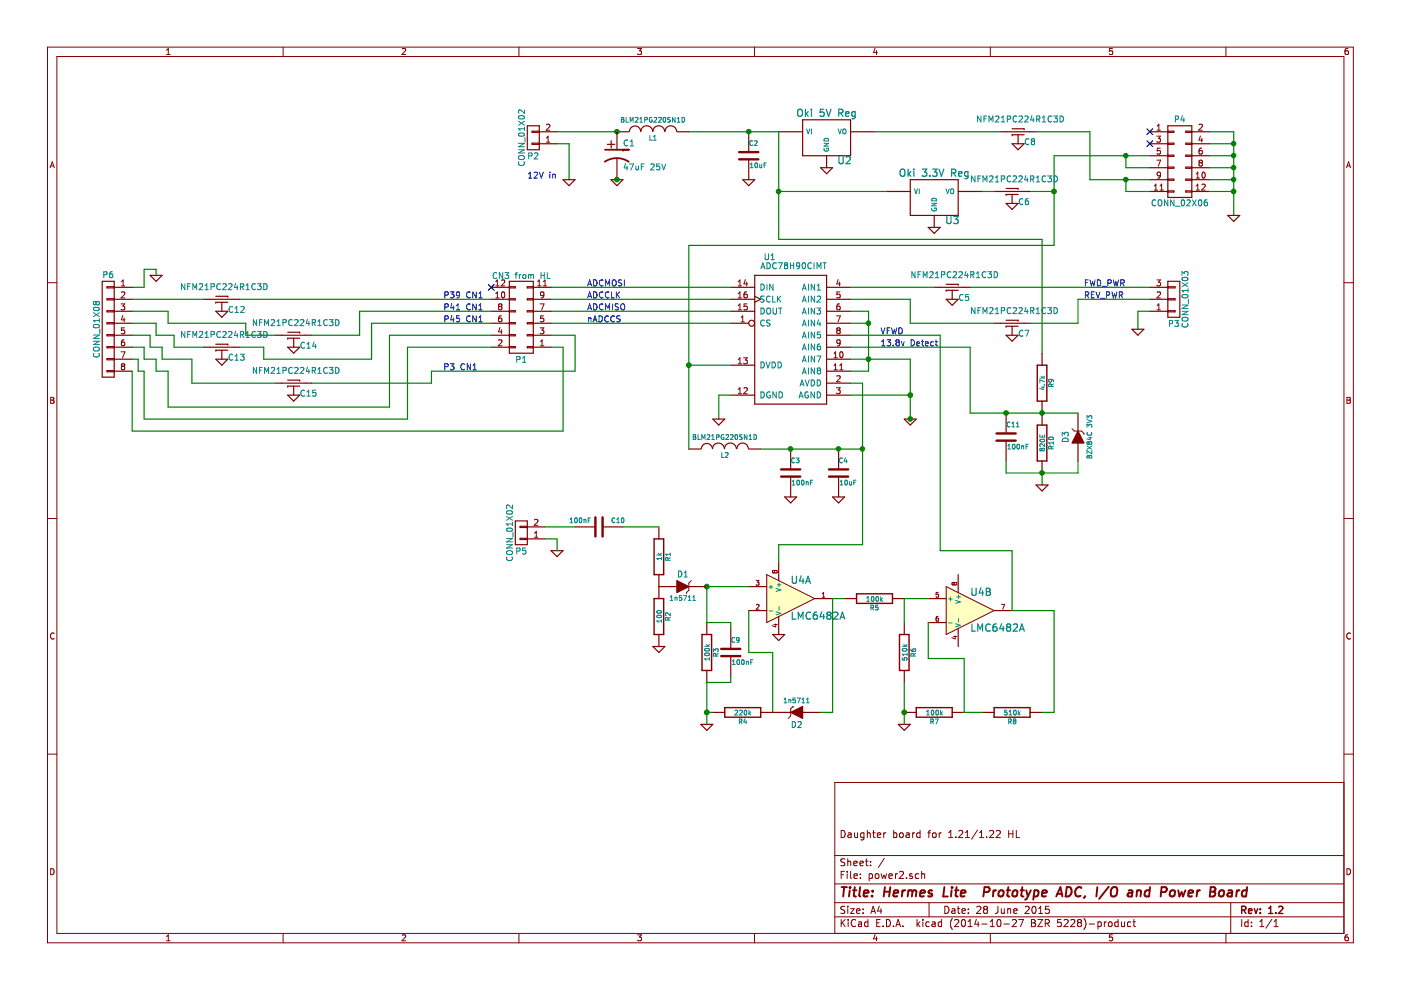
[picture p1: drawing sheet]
EESchema Schematic File Version 2
LIBS:power
LIBS:device
LIBS:transistors
LIBS:conn
LIBS:linear
LIBS:regul
LIBS:74xx
LIBS:cmos4000
LIBS:adc-dac
LIBS:memory
LIBS:xilinx
LIBS:special
LIBS:microcontrollers
LIBS:dsp
LIBS:microchip
LIBS:analog_switches
LIBS:motorola
LIBS:texas
LIBS:intel
LIBS:audio
LIBS:interface
LIBS:digital-audio
LIBS:philips
LIBS:display
LIBS:cypress
LIBS:siliconi
LIBS:opto
LIBS:atmel
LIBS:contrib
LIBS:valves
LIBS:hermeslite
LIBS:w_device
LIBS:power2-cache
EELAYER 25 0
EELAYER END
$Descr A4 11693 8268
encoding utf-8
Sheet 1 1
Title "Hermes Lite  Prototype ADC, I/O and Power Board"
Date "28 June 2015"
Rev "1.2"
Comp ""
Comment1 "Daughter board for 1.21/1.22 HL"
Comment2 ""
Comment3 ""
Comment4 ""
$EndDescr
Wire Wire Line
	4650 1100 5150 1100
$Comp
L GND #PWR01
U 1 1
P 6250 1500
F 0 "#PWR01" H 6250 1500 30  0001 C CNN
F 1 "GND" H 6250 1430 30  0001 C CNN
F 2 "" H 6250 1500 50  0000 C CNN
F 3 "" H 6250 1500 50  0000 C CNN
	1    6250 1500
	1    0    0    -1  
$EndComp
Wire Wire Line
	5750 1100 6500 1100
$Comp
L INDUCTOR L1
U 1 1
P 5450 1100
F 0 "L1" V 5400 1100 40  0000 C CNN
F 1 "BLM21PG220SN1D" V 5550 1100 40  0000 C CNN
F 2 "Resistors_SMD:R_0805_HandSoldering" H 5450 1100 60  0001 C CNN
F 3 "" H 5450 1100 60  0000 C CNN
	1    5450 1100
	0    -1   -1   0   
$EndComp
$Comp
L GND #PWR02
U 1 1
P 5150 1500
F 0 "#PWR02" H 5150 1500 30  0001 C CNN
F 1 "GND" H 5150 1430 30  0001 C CNN
F 2 "" H 5150 1500 50  0000 C CNN
F 3 "" H 5150 1500 50  0000 C CNN
	1    5150 1500
	1    0    0    -1  
$EndComp
Connection ~ 5150 1100
Wire Wire Line
	4750 1200 4750 1500
Wire Wire Line
	4650 1200 4750 1200
$Comp
L GND #PWR03
U 1 1
P 4750 1500
F 0 "#PWR03" H 4750 1500 30  0001 C CNN
F 1 "GND" H 4750 1430 30  0001 C CNN
F 2 "" H 4750 1500 50  0000 C CNN
F 3 "" H 4750 1500 50  0000 C CNN
	1    4750 1500
	1    0    0    -1  
$EndComp
$Comp
L CONN_01X02 P2
U 1 1
P 4450 1150
F 0 "P2" H 4450 1300 50  0000 C CNN
F 1 "CONN_01X02" V 4550 1150 50  0000 C CNN
F 2 "Pin_Headers:Pin_Header_Straight_1x02" H 4450 1150 60  0001 C CNN
F 3 "" H 4450 1150 60  0000 C CNN
	1    4450 1150
	-1   0    0    1   
$EndComp
$Comp
L CP1 C1
U 1 1
P 5150 1300
F 0 "C1" H 5200 1400 50  0000 L CNN
F 1 "47uF 25V" H 5200 1200 50  0000 L CNN
F 2 "Capacitors_Tantalum_SMD:TantalC_SizeC_EIA-6032_HandSoldering" H 5150 1300 60  0001 C CNN
F 3 "" H 5150 1300 60  0000 C CNN
	1    5150 1300
	1    0    0    -1  
$EndComp
Text Notes 4400 1500 0    50   ~ 0
12V in
$Comp
L 7805 U2
U 1 1
P 6900 1150
F 0 "U2" H 7050 954 60  0000 C CNN
F 1 "Oki 5V Reg" H 6900 1350 60  0000 C CNN
F 2 "Discret:LM78XXV" H 6900 1150 60  0001 C CNN
F 3 "" H 6900 1150 60  0000 C CNN
	1    6900 1150
	1    0    0    -1  
$EndComp
$Comp
L C C2
U 1 1
P 6250 1300
F 0 "C2" H 6250 1400 40  0000 L CNN
F 1 "10uF" H 6256 1215 40  0000 L CNN
F 2 "Capacitors_SMD:C_0805_HandSoldering" H 6288 1150 30  0001 C CNN
F 3 "" H 6250 1300 60  0000 C CNN
	1    6250 1300
	1    0    0    -1  
$EndComp
$Comp
L CONN_02X06 P4
U 1 1
P 9850 1350
F 0 "P4" H 9850 1700 50  0000 C CNN
F 1 "CONN_02X06" H 9850 1000 50  0000 C CNN
F 2 "Socket_Strips:Socket_Strip_Angled_2x06" H 9850 150 60  0001 C CNN
F 3 "" H 9850 150 60  0000 C CNN
	1    9850 1350
	1    0    0    -1  
$EndComp
$Comp
L 7805 U3
U 1 1
P 7800 1650
F 0 "U3" H 7950 1454 60  0000 C CNN
F 1 "Oki 3.3V Reg" H 7800 1850 60  0000 C CNN
F 2 "Discret:LM78XXV" H 7800 1650 60  0001 C CNN
F 3 "" H 7800 1650 60  0000 C CNN
	1    7800 1650
	1    0    0    -1  
$EndComp
Wire Wire Line
	6500 1100 6500 2000
Wire Wire Line
	6500 1600 7400 1600
Wire Wire Line
	8800 1300 8800 2050
Wire Wire Line
	8800 1300 9600 1300
Wire Wire Line
	9400 1300 9400 1400
Wire Wire Line
	9400 1400 9600 1400
Connection ~ 9400 1300
Wire Wire Line
	10100 1100 10300 1100
Wire Wire Line
	10300 1100 10300 1800
$Comp
L GND #PWR04
U 1 1
P 10300 1800
F 0 "#PWR04" H 10300 1800 30  0001 C CNN
F 1 "GND" H 10300 1730 30  0001 C CNN
F 2 "" H 10300 1800 50  0000 C CNN
F 3 "" H 10300 1800 50  0000 C CNN
	1    10300 1800
	1    0    0    -1  
$EndComp
Wire Wire Line
	10100 1600 10300 1600
Connection ~ 10300 1600
Wire Wire Line
	10100 1500 10300 1500
Connection ~ 10300 1500
Wire Wire Line
	10100 1400 10300 1400
Connection ~ 10300 1400
Wire Wire Line
	10100 1300 10300 1300
Connection ~ 10300 1300
Wire Wire Line
	10100 1200 10300 1200
Connection ~ 10300 1200
$Comp
L GND #PWR05
U 1 1
P 6900 1400
F 0 "#PWR05" H 6900 1400 30  0001 C CNN
F 1 "GND" H 6900 1330 30  0001 C CNN
F 2 "" H 6900 1400 50  0000 C CNN
F 3 "" H 6900 1400 50  0000 C CNN
	1    6900 1400
	1    0    0    -1  
$EndComp
$Comp
L GND #PWR06
U 1 1
P 7800 1900
F 0 "#PWR06" H 7800 1900 30  0001 C CNN
F 1 "GND" H 7800 1830 30  0001 C CNN
F 2 "" H 7800 1900 50  0000 C CNN
F 3 "" H 7800 1900 50  0000 C CNN
	1    7800 1900
	1    0    0    -1  
$EndComp
$Comp
L Cap_FeedThrough C6
U 1 1
P 8450 1600
F 0 "C6" H 8500 1510 50  0000 L CNN
F 1 "NFM21PC224R1C3D" H 8100 1700 50  0000 L CNN
F 2 "SMDCAP:cfeed_0805" H 8450 1600 60  0001 C CNN
F 3 "" H 8450 1600 60  0000 C CNN
	1    8450 1600
	1    0    0    -1  
$EndComp
$Comp
L Cap_FeedThrough C8
U 1 1
P 8500 1100
F 0 "C8" H 8550 1010 50  0000 L CNN
F 1 "NFM21PC224R1C3D" H 8150 1200 50  0000 L CNN
F 2 "SMDCAP:cfeed_0805" H 8500 1100 60  0001 C CNN
F 3 "" H 8500 1100 60  0000 C CNN
	1    8500 1100
	1    0    0    -1  
$EndComp
Wire Wire Line
	7300 1100 8350 1100
Wire Wire Line
	8200 1600 8300 1600
Wire Wire Line
	8600 1600 8800 1600
$Comp
L GND #PWR07
U 1 1
P 8450 1700
F 0 "#PWR07" H 8450 1700 30  0001 C CNN
F 1 "GND" H 8450 1630 30  0001 C CNN
F 2 "" H 8450 1700 50  0000 C CNN
F 3 "" H 8450 1700 50  0000 C CNN
	1    8450 1700
	1    0    0    -1  
$EndComp
$Comp
L GND #PWR08
U 1 1
P 8500 1200
F 0 "#PWR08" H 8500 1200 30  0001 C CNN
F 1 "GND" H 8500 1130 30  0001 C CNN
F 2 "" H 8500 1200 50  0000 C CNN
F 3 "" H 8500 1200 50  0000 C CNN
	1    8500 1200
	1    0    0    -1  
$EndComp
$Comp
L CONN_02X06 P1
U 1 1
P 4350 2650
F 0 "P1" H 4350 3000 50  0000 C CNN
F 1 "CN3 from HL" H 4350 2300 50  0000 C CNN
F 2 "Socket_Strips:Socket_Strip_Angled_2x06" H 4350 1450 60  0001 C CNN
F 3 "" H 4350 1450 60  0000 C CNN
	1    4350 2650
	-1   0    0    1   
$EndComp
$Comp
L ADC78H90CIMT U1
U 1 1
P 6650 2750
F 0 "U1" H 6425 3350 50  0000 C CNN
F 1 "ADC78H90CIMT" H 6625 3275 50  0000 C CNN
F 2 "Housings_SSOP:TSSOP-16_4.4x5mm_Pitch0.65mm" H 6650 2750 50  0001 C CNN
F 3 "" H 6650 2750 50  0000 C CNN
	1    6650 2750
	1    0    0    -1  
$EndComp
Wire Wire Line
	4600 2700 6100 2700
Wire Wire Line
	4600 2600 6100 2600
Wire Wire Line
	4600 2500 6100 2500
Wire Wire Line
	4600 2400 6100 2400
Wire Wire Line
	8800 2050 5750 2050
Wire Wire Line
	5750 2050 5750 3750
Connection ~ 8800 1600
Wire Wire Line
	5750 3050 6100 3050
$Comp
L CONN_01X03 P3
U 1 1
P 9800 2500
F 0 "P3" H 9800 2700 50  0000 C CNN
F 1 "CONN_01X03" V 9900 2500 50  0000 C CNN
F 2 "Pin_Headers:Pin_Header_Straight_1x03" H 9800 2500 60  0001 C CNN
F 3 "" H 9800 2500 60  0000 C CNN
	1    9800 2500
	1    0    0    1   
$EndComp
Wire Wire Line
	9600 2600 9500 2600
Wire Wire Line
	9500 2600 9500 2750
$Comp
L GND #PWR09
U 1 1
P 9500 2750
F 0 "#PWR09" H 9500 2750 30  0001 C CNN
F 1 "GND" H 9500 2680 30  0001 C CNN
F 2 "" H 9500 2750 50  0000 C CNN
F 3 "" H 9500 2750 50  0000 C CNN
	1    9500 2750
	1    0    0    -1  
$EndComp
$Comp
L Cap_FeedThrough C5
U 1 1
P 7950 2400
F 0 "C5" H 8000 2310 50  0000 L CNN
F 1 "NFM21PC224R1C3D" H 7600 2500 50  0000 L CNN
F 2 "SMDCAP:cfeed_0805" H 7950 2400 60  0001 C CNN
F 3 "" H 7950 2400 60  0000 C CNN
	1    7950 2400
	1    0    0    -1  
$EndComp
$Comp
L Cap_FeedThrough C7
U 1 1
P 8450 2700
F 0 "C7" H 8500 2610 50  0000 L CNN
F 1 "NFM21PC224R1C3D" H 8100 2800 50  0000 L CNN
F 2 "SMDCAP:cfeed_0805" H 8450 2700 60  0001 C CNN
F 3 "" H 8450 2700 60  0000 C CNN
	1    8450 2700
	1    0    0    -1  
$EndComp
Wire Wire Line
	7100 2400 7800 2400
Wire Wire Line
	8100 2400 9600 2400
Wire Wire Line
	7100 2500 7600 2500
Wire Wire Line
	7600 2500 7600 2700
Wire Wire Line
	7600 2700 8300 2700
Wire Wire Line
	8600 2700 9000 2700
Wire Wire Line
	9000 2700 9000 2500
Wire Wire Line
	9000 2500 9600 2500
$Comp
L GND #PWR010
U 1 1
P 7950 2500
F 0 "#PWR010" H 7950 2500 30  0001 C CNN
F 1 "GND" H 7950 2430 30  0001 C CNN
F 2 "" H 7950 2500 50  0000 C CNN
F 3 "" H 7950 2500 50  0000 C CNN
	1    7950 2500
	1    0    0    -1  
$EndComp
$Comp
L GND #PWR011
U 1 1
P 8450 2800
F 0 "#PWR011" H 8450 2800 30  0001 C CNN
F 1 "GND" H 8450 2730 30  0001 C CNN
F 2 "" H 8450 2800 50  0000 C CNN
F 3 "" H 8450 2800 50  0000 C CNN
	1    8450 2800
	1    0    0    -1  
$EndComp
Wire Wire Line
	7100 3000 7600 3000
Wire Wire Line
	7600 3000 7600 3500
$Comp
L GND #PWR012
U 1 1
P 7600 3500
F 0 "#PWR012" H 7600 3500 30  0001 C CNN
F 1 "GND" H 7600 3430 30  0001 C CNN
F 2 "" H 7600 3500 50  0000 C CNN
F 3 "" H 7600 3500 50  0000 C CNN
	1    7600 3500
	1    0    0    -1  
$EndComp
Wire Wire Line
	7250 3100 7100 3100
Wire Wire Line
	7250 2600 7250 3100
Connection ~ 7250 3000
Wire Wire Line
	7100 3300 7600 3300
Connection ~ 7600 3300
Wire Wire Line
	7100 3200 7200 3200
Wire Wire Line
	7200 3200 7200 4550
Connection ~ 5750 3050
$Comp
L INDUCTOR L2
U 1 1
P 6050 3750
F 0 "L2" V 6000 3750 40  0000 C CNN
F 1 "BLM21PG220SN1D" V 6150 3750 40  0000 C CNN
F 2 "Resistors_SMD:R_0805_HandSoldering" H 6050 3750 60  0001 C CNN
F 3 "" H 6050 3750 60  0000 C CNN
	1    6050 3750
	0    -1   -1   0   
$EndComp
Wire Wire Line
	7200 3750 6350 3750
$Comp
L C C4
U 1 1
P 7000 3950
F 0 "C4" H 7000 4050 40  0000 L CNN
F 1 "10uF" H 7006 3865 40  0000 L CNN
F 2 "Capacitors_SMD:C_0805_HandSoldering" H 7038 3800 30  0001 C CNN
F 3 "" H 7000 3950 60  0000 C CNN
	1    7000 3950
	1    0    0    -1  
$EndComp
$Comp
L C C3
U 1 1
P 6600 3950
F 0 "C3" H 6600 4050 40  0000 L CNN
F 1 "100nF" H 6606 3865 40  0000 L CNN
F 2 "Capacitors_SMD:C_0805_HandSoldering" H 6638 3800 30  0001 C CNN
F 3 "" H 6600 3950 60  0000 C CNN
	1    6600 3950
	1    0    0    -1  
$EndComp
$Comp
L GND #PWR013
U 1 1
P 7000 4150
F 0 "#PWR013" H 7000 4150 30  0001 C CNN
F 1 "GND" H 7000 4080 30  0001 C CNN
F 2 "" H 7000 4150 50  0000 C CNN
F 3 "" H 7000 4150 50  0000 C CNN
	1    7000 4150
	1    0    0    -1  
$EndComp
$Comp
L GND #PWR014
U 1 1
P 6600 4150
F 0 "#PWR014" H 6600 4150 30  0001 C CNN
F 1 "GND" H 6600 4080 30  0001 C CNN
F 2 "" H 6600 4150 50  0000 C CNN
F 3 "" H 6600 4150 50  0000 C CNN
	1    6600 4150
	1    0    0    -1  
$EndComp
Wire Wire Line
	6100 3300 6000 3300
Wire Wire Line
	6000 3300 6000 3500
$Comp
L GND #PWR015
U 1 1
P 6000 3500
F 0 "#PWR015" H 6000 3500 30  0001 C CNN
F 1 "GND" H 6000 3430 30  0001 C CNN
F 2 "" H 6000 3500 50  0000 C CNN
F 3 "" H 6000 3500 50  0000 C CNN
	1    6000 3500
	1    0    0    -1  
$EndComp
Connection ~ 6250 1100
Connection ~ 5150 1500
Connection ~ 6600 3750
Connection ~ 7000 3750
Connection ~ 7600 3500
$Comp
L OP275 U4
U 1 1
P 6600 5000
F 0 "U4" H 6600 5150 60  0000 L CNN
F 1 "LMC6482A" H 6600 4850 60  0000 L CNN
F 2 "Housings_SOIC:SOIC-8_3.9x4.9mm_Pitch1.27mm" H 6600 5000 60  0001 C CNN
F 3 "" H 6600 5000 60  0000 C CNN
	1    6600 5000
	1    0    0    -1  
$EndComp
$Comp
L OP275 U4
U 2 1
P 8100 5100
F 0 "U4" H 8100 5250 60  0000 L CNN
F 1 "LMC6482A" H 8100 4950 60  0000 L CNN
F 2 "Housings_SOIC:SOIC-8_3.9x4.9mm_Pitch1.27mm" H 8100 5100 60  0001 C CNN
F 3 "" H 8100 5100 60  0000 C CNN
	2    8100 5100
	1    0    0    -1  
$EndComp
$Comp
L R R7
U 1 1
P 7800 5950
F 0 "R7" V 7880 5950 40  0000 C CNN
F 1 "100k" V 7807 5951 40  0000 C CNN
F 2 "Resistors_SMD:R_0805_HandSoldering" V 7730 5950 30  0001 C CNN
F 3 "" H 7800 5950 30  0000 C CNN
	1    7800 5950
	0    1    1    0   
$EndComp
$Comp
L R R5
U 1 1
P 7300 5000
F 0 "R5" V 7380 5000 40  0000 C CNN
F 1 "100k" V 7307 5001 40  0000 C CNN
F 2 "Resistors_SMD:R_0805_HandSoldering" V 7230 5000 30  0001 C CNN
F 3 "" H 7300 5000 30  0000 C CNN
	1    7300 5000
	0    1    1    0   
$EndComp
$Comp
L R R6
U 1 1
P 7550 5450
F 0 "R6" V 7630 5450 40  0000 C CNN
F 1 "510k" V 7557 5451 40  0000 C CNN
F 2 "Resistors_SMD:R_0805_HandSoldering" V 7480 5450 30  0001 C CNN
F 3 "" H 7550 5450 30  0000 C CNN
	1    7550 5450
	1    0    0    -1  
$EndComp
$Comp
L R R8
U 1 1
P 8450 5950
F 0 "R8" V 8530 5950 40  0000 C CNN
F 1 "510k" V 8457 5951 40  0000 C CNN
F 2 "Resistors_SMD:R_0805_HandSoldering" V 8380 5950 30  0001 C CNN
F 3 "" H 8450 5950 30  0000 C CNN
	1    8450 5950
	0    1    1    0   
$EndComp
$Comp
L R R4
U 1 1
P 6200 5950
F 0 "R4" V 6280 5950 40  0000 C CNN
F 1 "220k" V 6207 5951 40  0000 C CNN
F 2 "Resistors_SMD:R_0805_HandSoldering" V 6130 5950 30  0001 C CNN
F 3 "" H 6200 5950 30  0000 C CNN
	1    6200 5950
	0    1    1    0   
$EndComp
$Comp
L R R3
U 1 1
P 5900 5450
F 0 "R3" V 5980 5450 40  0000 C CNN
F 1 "100k" V 5907 5451 40  0000 C CNN
F 2 "Resistors_SMD:R_0805_HandSoldering" V 5830 5450 30  0001 C CNN
F 3 "" H 5900 5450 30  0000 C CNN
	1    5900 5450
	1    0    0    -1  
$EndComp
Wire Wire Line
	5900 5700 5900 6050
Wire Wire Line
	5900 5950 5950 5950
Connection ~ 5900 5950
Wire Wire Line
	6450 5950 6450 5450
Wire Wire Line
	6450 5450 6250 5450
Wire Wire Line
	6250 5450 6250 5100
Wire Wire Line
	5900 4900 5900 5200
$Comp
L GND #PWR016
U 1 1
P 6500 5300
F 0 "#PWR016" H 6500 5300 30  0001 C CNN
F 1 "GND" H 6500 5230 30  0001 C CNN
F 2 "" H 6500 5300 50  0000 C CNN
F 3 "" H 6500 5300 50  0000 C CNN
	1    6500 5300
	1    0    0    -1  
$EndComp
$Comp
L ZENER D2
U 1 1
P 6650 5950
F 0 "D2" H 6650 6050 50  0000 C CNN
F 1 "1n5711" H 6650 5850 40  0000 C CNN
F 2 "Diodes_SMD:SOD-123" H 6650 5950 60  0001 C CNN
F 3 "" H 6650 5950 60  0000 C CNN
	1    6650 5950
	-1   0    0    1   
$EndComp
Wire Wire Line
	6950 5000 6950 5950
Wire Wire Line
	6950 5950 6850 5950
$Comp
L GND #PWR017
U 1 1
P 5900 6050
F 0 "#PWR017" H 5900 6050 30  0001 C CNN
F 1 "GND" H 5900 5980 30  0001 C CNN
F 2 "" H 5900 6050 50  0000 C CNN
F 3 "" H 5900 6050 50  0000 C CNN
	1    5900 6050
	1    0    0    -1  
$EndComp
$Comp
L GND #PWR018
U 1 1
P 7550 6050
F 0 "#PWR018" H 7550 6050 30  0001 C CNN
F 1 "GND" H 7550 5980 30  0001 C CNN
F 2 "" H 7550 6050 50  0000 C CNN
F 3 "" H 7550 6050 50  0000 C CNN
	1    7550 6050
	1    0    0    -1  
$EndComp
Wire Wire Line
	7550 5700 7550 6050
Connection ~ 7550 5950
Wire Wire Line
	8050 5950 8200 5950
Wire Wire Line
	8050 5950 8050 5500
Wire Wire Line
	8050 5500 7750 5500
Wire Wire Line
	7750 5500 7750 5200
Wire Wire Line
	7550 5200 7550 5000
Wire Wire Line
	7550 5000 7750 5000
Wire Wire Line
	7050 5000 6950 5000
Wire Wire Line
	8800 5950 8700 5950
Wire Wire Line
	8800 5100 8450 5100
Wire Wire Line
	6500 4700 6500 4550
Connection ~ 7200 3750
Connection ~ 5900 4900
$Comp
L R R2
U 1 1
P 5500 5150
F 0 "R2" V 5580 5150 40  0000 C CNN
F 1 "100" V 5507 5151 40  0000 C CNN
F 2 "Resistors_SMD:R_0805_HandSoldering" V 5430 5150 30  0001 C CNN
F 3 "" H 5500 5150 30  0000 C CNN
	1    5500 5150
	1    0    0    -1  
$EndComp
$Comp
L R R1
U 1 1
P 5500 4650
F 0 "R1" V 5580 4650 40  0000 C CNN
F 1 "1k" V 5507 4651 40  0000 C CNN
F 2 "Resistors_SMD:R_0805_HandSoldering" V 5430 4650 30  0001 C CNN
F 3 "" H 5500 4650 30  0000 C CNN
	1    5500 4650
	1    0    0    -1  
$EndComp
$Comp
L GND #PWR019
U 1 1
P 5500 5400
F 0 "#PWR019" H 5500 5400 30  0001 C CNN
F 1 "GND" H 5500 5330 30  0001 C CNN
F 2 "" H 5500 5400 50  0000 C CNN
F 3 "" H 5500 5400 50  0000 C CNN
	1    5500 5400
	1    0    0    -1  
$EndComp
$Comp
L GND #PWR020
U 1 1
P 4650 4600
F 0 "#PWR020" H 4650 4600 30  0001 C CNN
F 1 "GND" H 4650 4530 30  0001 C CNN
F 2 "" H 4650 4600 50  0000 C CNN
F 3 "" H 4650 4600 50  0000 C CNN
	1    4650 4600
	1    0    0    -1  
$EndComp
$Comp
L ZENER D1
U 1 1
P 5700 4900
F 0 "D1" H 5700 5000 50  0000 C CNN
F 1 "1n5711" H 5700 4800 40  0000 C CNN
F 2 "Diodes_SMD:SOD-123" H 5700 4900 60  0001 C CNN
F 3 "" H 5700 4900 60  0000 C CNN
	1    5700 4900
	1    0    0    -1  
$EndComp
Wire Wire Line
	5900 4900 6250 4900
$Comp
L CONN_01X02 P5
U 1 1
P 4350 4450
F 0 "P5" H 4350 4600 50  0000 C CNN
F 1 "CONN_01X02" V 4450 4450 50  0000 C CNN
F 2 "Pin_Headers:Pin_Header_Straight_1x02" H 4350 4450 60  0001 C CNN
F 3 "" H 4350 4450 60  0000 C CNN
	1    4350 4450
	-1   0    0    1   
$EndComp
Wire Wire Line
	4550 4500 4650 4500
Wire Wire Line
	4650 4500 4650 4600
$Comp
L C C9
U 1 1
P 6100 5450
F 0 "C9" H 6100 5550 40  0000 L CNN
F 1 "100nF" H 6106 5365 40  0000 L CNN
F 2 "Capacitors_SMD:C_0805_HandSoldering" H 6138 5300 30  0001 C CNN
F 3 "" H 6100 5450 60  0000 C CNN
	1    6100 5450
	1    0    0    -1  
$EndComp
Wire Wire Line
	5900 5700 6100 5700
Wire Wire Line
	6100 5700 6100 5650
Wire Wire Line
	5900 5200 6100 5200
Wire Wire Line
	6100 5200 6100 5250
Wire Wire Line
	8650 1100 9100 1100
Wire Wire Line
	9100 1100 9100 1500
Wire Wire Line
	9100 1500 9600 1500
Wire Wire Line
	9400 1500 9400 1600
Wire Wire Line
	9400 1600 9600 1600
Connection ~ 9400 1500
NoConn ~ 9600 1200
NoConn ~ 9600 1100
NoConn ~ 4100 2400
Wire Wire Line
	6500 4550 7200 4550
Text Notes 4900 2400 0    50   ~ 0
ADCMOSI
Text Notes 4900 2500 0    50   ~ 0
ADCCLK
Text Notes 4900 2600 0    50   ~ 0
ADCMISO
Text Notes 4900 2700 0    50   ~ 0
nADCCS
$Comp
L C C10
U 1 1
P 5000 4400
F 0 "C10" V 4950 4500 40  0000 L CNN
F 1 "100nF" V 4950 4150 40  0000 L CNN
F 2 "Capacitors_SMD:C_0805_HandSoldering" H 5038 4250 30  0001 C CNN
F 3 "" H 5000 4400 60  0000 C CNN
	1    5000 4400
	0    1    1    0   
$EndComp
Wire Wire Line
	4550 4400 4800 4400
Wire Wire Line
	5200 4400 5500 4400
$Comp
L ZENER D3
U 1 1
P 9000 3650
F 0 "D3" H 9000 3750 50  0000 C CNN
F 1 "BZX84C 3V3" H 9000 3550 40  0000 C CNN
F 2 "Diodes_SMD:SOD-123" H 9000 3650 60  0001 C CNN
F 3 "" H 9000 3650 60  0000 C CNN
	1    9000 3650
	0    -1   -1   0   
$EndComp
Wire Wire Line
	7850 2800 7850 4600
Wire Wire Line
	7850 4600 8450 4600
Wire Wire Line
	8450 4600 8450 5100
Wire Wire Line
	7100 2800 7850 2800
Wire Wire Line
	8800 5100 8800 5950
$Comp
L R R10
U 1 1
P 8700 3700
F 0 "R10" V 8780 3700 40  0000 C CNN
F 1 "820E" V 8707 3701 40  0000 C CNN
F 2 "Resistors_SMD:R_0805_HandSoldering" V 8630 3700 30  0001 C CNN
F 3 "" H 8700 3700 30  0000 C CNN
	1    8700 3700
	1    0    0    -1  
$EndComp
$Comp
L C C11
U 1 1
P 8400 3650
F 0 "C11" H 8400 3750 40  0000 L CNN
F 1 "100nF" H 8406 3565 40  0000 L CNN
F 2 "Capacitors_SMD:C_0805_HandSoldering" H 8438 3500 30  0001 C CNN
F 3 "" H 8400 3650 60  0000 C CNN
	1    8400 3650
	1    0    0    -1  
$EndComp
Wire Wire Line
	6500 2000 8700 2000
Wire Wire Line
	8700 2000 8700 2950
Connection ~ 6500 1600
$Comp
L R R9
U 1 1
P 8700 3200
F 0 "R9" V 8780 3200 40  0000 C CNN
F 1 "4.7k" V 8707 3201 40  0000 C CNN
F 2 "Resistors_SMD:R_0805_HandSoldering" V 8630 3200 30  0001 C CNN
F 3 "" H 8700 3200 30  0000 C CNN
	1    8700 3200
	1    0    0    -1  
$EndComp
Wire Wire Line
	8100 3450 9000 3450
Connection ~ 8700 3450
Wire Wire Line
	7100 2900 8100 2900
Wire Wire Line
	8100 2900 8100 3450
Connection ~ 8400 3450
Text Notes 7350 2900 0    50   ~ 0
13.8v Detect
Text Notes 7350 2800 0    50   ~ 0
VFWD
Text Notes 9050 2400 0    50   ~ 0
FWD_PWR
Text Notes 9050 2500 0    50   ~ 0
REV_PWR
Wire Wire Line
	7250 2700 7100 2700
Wire Wire Line
	7250 2600 7100 2600
Connection ~ 7250 2700
Wire Wire Line
	8700 3950 8700 4050
$Comp
L GND #PWR021
U 1 1
P 8700 4050
F 0 "#PWR021" H 8700 4050 30  0001 C CNN
F 1 "GND" H 8700 3980 30  0001 C CNN
F 2 "" H 8700 4050 50  0000 C CNN
F 3 "" H 8700 4050 50  0000 C CNN
	1    8700 4050
	1    0    0    -1  
$EndComp
Wire Wire Line
	8400 3850 8400 3950
Wire Wire Line
	8400 3950 9000 3950
Wire Wire Line
	9000 3950 9000 3850
Connection ~ 8700 3950
Wire Wire Line
	2000 2500 4100 2500
Wire Wire Line
	3000 2600 4100 2600
Wire Wire Line
	3100 2700 4100 2700
Wire Wire Line
	3600 3100 4800 3100
Wire Wire Line
	4800 3100 4800 2800
Wire Wire Line
	4800 2800 4600 2800
Text Notes 3700 2500 0    50   ~ 0
P39 CN1
Text Notes 3700 2600 0    50   ~ 0
P41 CN1
Text Notes 3700 2700 0    50   ~ 0
P45 CN1
Text Notes 3700 3100 0    50   ~ 0
P3 CN1
Wire Wire Line
	1100 2400 1200 2400
Wire Wire Line
	1200 2400 1200 2250
Wire Wire Line
	1200 2250 1300 2250
Wire Wire Line
	1300 2250 1300 2300
$Comp
L GND #PWR022
U 1 1
P 1300 2300
F 0 "#PWR022" H 1300 2300 30  0001 C CNN
F 1 "GND" H 1300 2230 30  0001 C CNN
F 2 "" H 1300 2300 50  0000 C CNN
F 3 "" H 1300 2300 50  0000 C CNN
	1    1300 2300
	1    0    0    -1  
$EndComp
$Comp
L CONN_01X08 P6
U 1 1
P 900 2750
F 0 "P6" H 900 3200 50  0000 C CNN
F 1 "CONN_01X08" V 1000 2750 50  0000 C CNN
F 2 "Pin_Headers:Pin_Header_Straight_1x08" H 900 2750 60  0001 C CNN
F 3 "" H 900 2750 60  0000 C CNN
	1    900  2750
	-1   0    0    -1  
$EndComp
$Comp
L Cap_FeedThrough C12
U 1 1
P 1850 2500
F 0 "C12" H 1900 2410 50  0000 L CNN
F 1 "NFM21PC224R1C3D" H 1500 2600 50  0000 L CNN
F 2 "SMDCAP:cfeed_0805" H 1850 2500 60  0001 C CNN
F 3 "" H 1850 2500 60  0000 C CNN
	1    1850 2500
	1    0    0    -1  
$EndComp
$Comp
L Cap_FeedThrough C14
U 1 1
P 2450 2800
F 0 "C14" H 2500 2710 50  0000 L CNN
F 1 "NFM21PC224R1C3D" H 2100 2900 50  0000 L CNN
F 2 "SMDCAP:cfeed_0805" H 2450 2800 60  0001 C CNN
F 3 "" H 2450 2800 60  0000 C CNN
	1    2450 2800
	1    0    0    -1  
$EndComp
$Comp
L Cap_FeedThrough C15
U 1 1
P 2450 3200
F 0 "C15" H 2500 3110 50  0000 L CNN
F 1 "NFM21PC224R1C3D" H 2100 3300 50  0000 L CNN
F 2 "SMDCAP:cfeed_0805" H 2450 3200 60  0001 C CNN
F 3 "" H 2450 3200 60  0000 C CNN
	1    2450 3200
	1    0    0    -1  
$EndComp
$Comp
L GND #PWR023
U 1 1
P 1850 2600
F 0 "#PWR023" H 1850 2600 30  0001 C CNN
F 1 "GND" H 1850 2530 30  0001 C CNN
F 2 "" H 1850 2600 50  0000 C CNN
F 3 "" H 1850 2600 50  0000 C CNN
	1    1850 2600
	1    0    0    -1  
$EndComp
$Comp
L GND #PWR024
U 1 1
P 2450 2900
F 0 "#PWR024" H 2450 2900 30  0001 C CNN
F 1 "GND" H 2450 2830 30  0001 C CNN
F 2 "" H 2450 2900 50  0000 C CNN
F 3 "" H 2450 2900 50  0000 C CNN
	1    2450 2900
	1    0    0    -1  
$EndComp
$Comp
L GND #PWR025
U 1 1
P 2450 3300
F 0 "#PWR025" H 2450 3300 30  0001 C CNN
F 1 "GND" H 2450 3230 30  0001 C CNN
F 2 "" H 2450 3300 50  0000 C CNN
F 3 "" H 2450 3300 50  0000 C CNN
	1    2450 3300
	1    0    0    -1  
$EndComp
$Comp
L Cap_FeedThrough C13
U 1 1
P 1850 2900
F 0 "C13" H 1900 2810 50  0000 L CNN
F 1 "NFM21PC224R1C3D" H 1500 3000 50  0000 L CNN
F 2 "SMDCAP:cfeed_0805" H 1850 2900 60  0001 C CNN
F 3 "" H 1850 2900 60  0000 C CNN
	1    1850 2900
	1    0    0    -1  
$EndComp
$Comp
L GND #PWR026
U 1 1
P 1850 3000
F 0 "#PWR026" H 1850 3000 30  0001 C CNN
F 1 "GND" H 1850 2930 30  0001 C CNN
F 2 "" H 1850 3000 50  0000 C CNN
F 3 "" H 1850 3000 50  0000 C CNN
	1    1850 3000
	1    0    0    -1  
$EndComp
Wire Wire Line
	1100 2500 1700 2500
Wire Wire Line
	2600 2800 3000 2800
Wire Wire Line
	3000 2800 3000 2600
Wire Wire Line
	2300 2800 2050 2800
Wire Wire Line
	2050 2800 2050 2700
Wire Wire Line
	2050 2700 1400 2700
Wire Wire Line
	1400 2700 1400 2600
Wire Wire Line
	1400 2600 1100 2600
Wire Wire Line
	1100 2700 1300 2700
Wire Wire Line
	1300 2700 1300 2800
Wire Wire Line
	1300 2800 1450 2800
Wire Wire Line
	1450 2800 1450 2900
Wire Wire Line
	1450 2900 1700 2900
Wire Wire Line
	2000 2900 2200 2900
Wire Wire Line
	2200 2900 2200 3000
Wire Wire Line
	2200 3000 3100 3000
Wire Wire Line
	3100 3000 3100 2700
Wire Wire Line
	3600 3100 3600 3200
Wire Wire Line
	3600 3200 2600 3200
Wire Wire Line
	2300 3200 1600 3200
Wire Wire Line
	1600 3200 1600 3000
Wire Wire Line
	1600 3000 1350 3000
Wire Wire Line
	1350 3000 1350 2900
Wire Wire Line
	1350 2900 1250 2900
Wire Wire Line
	1250 2900 1250 2800
Wire Wire Line
	1250 2800 1100 2800
Wire Wire Line
	4100 2800 3250 2800
Wire Wire Line
	3250 2800 3250 3400
Wire Wire Line
	3250 3400 1400 3400
Wire Wire Line
	1400 3400 1400 3100
Wire Wire Line
	1400 3100 1300 3100
Wire Wire Line
	1300 3100 1300 3000
Wire Wire Line
	1300 3000 1200 3000
Wire Wire Line
	1200 3000 1200 2900
Wire Wire Line
	1200 2900 1100 2900
Wire Wire Line
	1100 3000 1150 3000
Wire Wire Line
	1150 3000 1150 3100
Wire Wire Line
	1150 3100 1200 3100
Wire Wire Line
	1200 3100 1200 3500
Wire Wire Line
	1200 3500 3400 3500
Wire Wire Line
	3400 3500 3400 2900
Wire Wire Line
	3400 2900 4100 2900
Wire Wire Line
	1100 3100 1100 3600
Wire Wire Line
	1100 3600 4700 3600
Wire Wire Line
	4700 3600 4700 2900
Wire Wire Line
	4700 2900 4600 2900
$EndSCHEMATC
